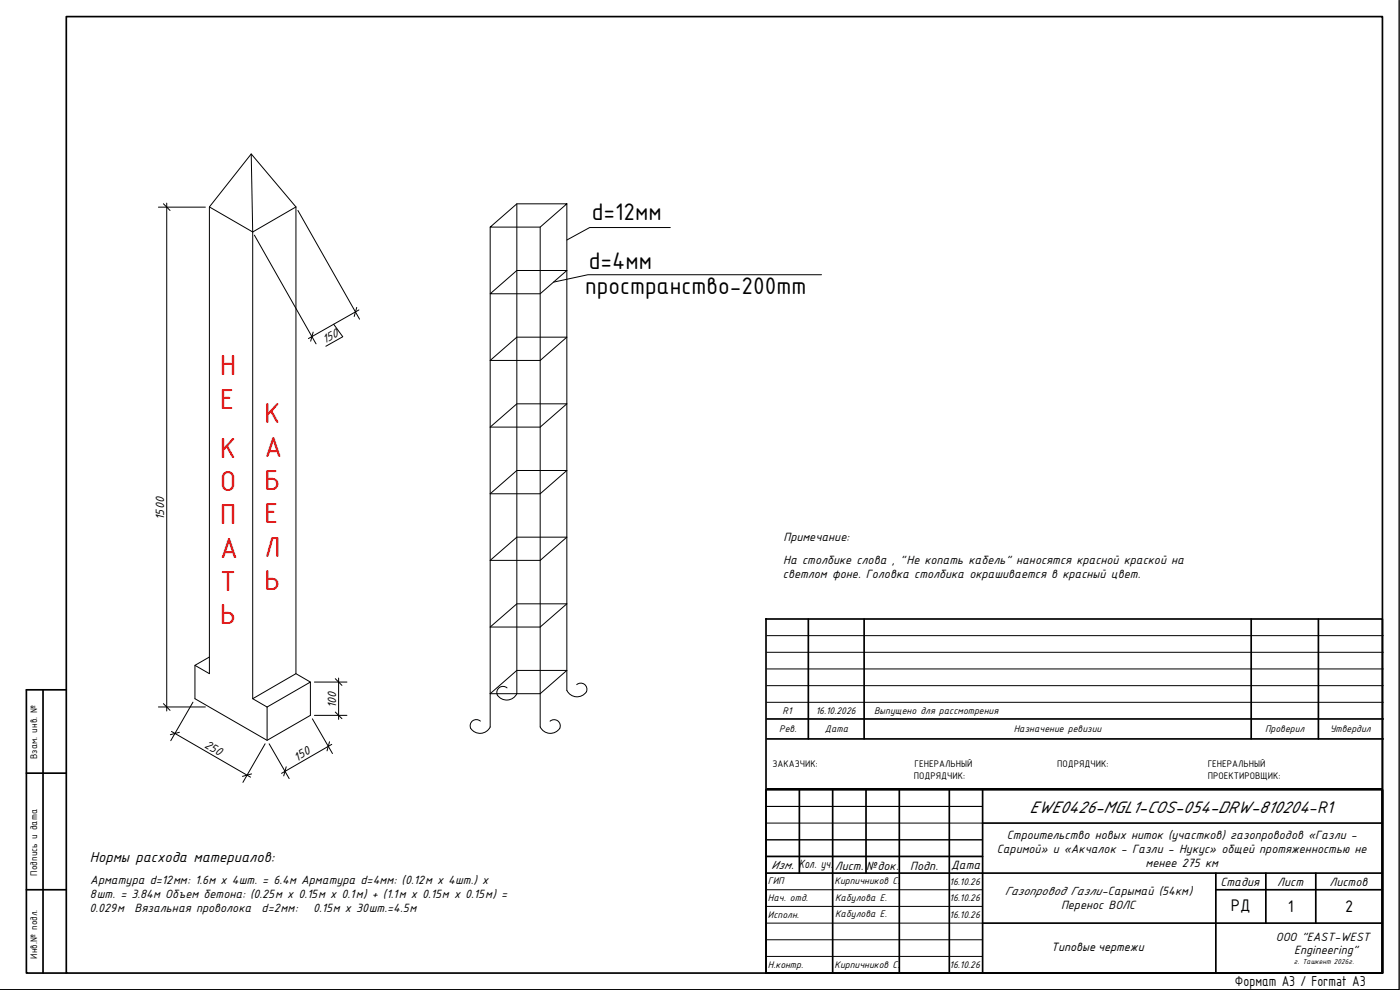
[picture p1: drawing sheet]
<svg xmlns="http://www.w3.org/2000/svg" width="420mm" height="297mm" viewBox="0 0 420 297" stroke-linecap="round" stroke-linejoin="round" font-family="sans-serif">
<!-- layer: _EW__FORMAT -->
<path d="M419.9 .1v296.9h-419.9" fill="none" stroke="#000" stroke-width=".4"/>
<path d="M12.9 207v85M19.9 207h-12v85h12M7.9 232h12M414.9 237v55v-287h-395v287h395M7.9 267h12" fill="none" stroke="#000" stroke-width=".51"/>
<!-- layer: SHTAMP -->
<g fill="none" stroke="#000" stroke-width=".51">
<path d="M242.6 185.7v36M259.3 185.7v36M375.5 185.7v36M395.7 185.7v36M230.1 215.7h185M229.9 237h185v55h-185zM230.1 221.7h185M239.9 237v25M249.9 237v55M259.9 237v25M269.9 237v55M284.9 237v55"/>
<path d="M294.9 237v55M229.9 257h65M294.9 247h120M229.9 262h185M294.9 277h120M364.9 267h50M364.9 262v30M379.9 262v15M394.9 262v15"/>
</g>
<g fill="none" stroke="#000" stroke-width=".3">
<path d="M230.1 195.7h185M230.1 190.7h185M230.1 210.7h185M230.1 205.7h185M230.1 200.7h185M229.9 247h65M229.9 257h65M229.9 252h65M229.9 242h65M229.9 277h65M229.9 267h65M229.9 272h65"/>
<path d="M229.9 282h65M229.9 287h65"/>
</g>
<!-- layer: DIN A-1 FORMAT SYRDARYA CCGT$0$CAJETIN -->
<path d="M414.9 236.7h-184.8h184.8" fill="none" stroke="#000" stroke-width=".3"/>
<!-- layer: ramka vnutr. -->
<path d="M229.9 185.7h185v106.3h-185z" fill="none" stroke="#000" stroke-width=".51"/>
<g fill="none" stroke="#000" stroke-width=".3">
<path d="M147.1 68.1v150a3.4 3.4 0 0 1-5.8 .4M147.1 68.1l8-6.9h15l-8 6.9zM155.1 61.2v146.9a3.3 3.3 0 0 1-3 1.9 3.3 3.3 0 0 1-3-2 1.85 1.85 0 0 1 1-1.8 1.85 1.85 0 0 1 2.1 .2M162.1 68.1v150a3.3 3.3 0 0 0 3.1 1.9 3.3 3.3 0 0 0 2.9-2 1.85 1.85 0 0 0-.9-1.8 1.85 1.85 0 0 0-2.1 .2M170.1 61.2v146M147.1 88.1l8-6.9h15l-8 6.9zM147.1 108.1l8-6.9h15l-8 6.9zM147.1 128.2l8-7h15l-8 7zM147.1 148.2l8-7h15l-8 7zM147.1 168.1l8-6.9h15l-8 6.9zM147.1 188.1l8-6.9h15l-8 6.9zM144.2 216.4a1.85 1.85 0 0 0-2.3-.1 1.85 1.85 0 0 0-.6 2.2"/>
<path d="M147.1 208.1l8-6.9h15l-8 6.9zM173.1 205.4a1.89 1.89 0 0 1 2.9 .6 1.89 1.89 0 0 1-1.3 2.7 3.4 3.4 0 0 1-4.6-1.5"/>
</g>
<path d="M201.2 68.3h-24.2l-6.9 3.7M246.5 82.4h-70.1l-10.3 2.3" fill="none" stroke="#000" stroke-width=".3"/>
<!-- layer: 0 -->
<g fill="none" stroke="#000" stroke-width=".3">
<path d="M75.4 46.2l.4 23.4M47.5 62.2h14.1M49 61.1l2 2M50 60.9v152.4M62.8 62.1l12.6-15.9 13.4 15.9M62.8 62.2v139.9l-4.3-2.5M62.8 62.1l13 7.5M75.8 69.6v140l4.4 2.5M76.3 70.6l18.5 32.6M88.8 62.2v139.9l-13 7.5M88.8 62.1l-13 7.5M89.4 63.1l18.5 32.7"/>
<path d="M94 99.6l-.8 2.8M100.1 97.3l2.8 3.7-5.1 2.9M107.1 92.2l-.8 2.8M107.7 93l-15.1 8.6M62.8 197.1l-4.3 2.5v10l21.7 12.5 13-7.5v-10l-13 7.5M47.5 212.1h14.1M49 211.1l2 2M51.5 219.5l23.7 13.7M53.8 219.7l-2.7 .7M57.9 210.7l-6.7 11.5M80.2 212.1v10M88.8 202.1l4.4 2.5"/>
<path d="M93.7 215.7l6.1 10.4M94.4 214.6h9.7M94.4 204.6h9.7M100.6 213.6l2 2M100.6 203.6l2 2M101.6 203.4v12.4M75.5 232.2l-2.7 .7M79.6 223.2l-6.7 11.5M80.8 223.2l6 10.4M85.9 230.1l-.7 2.7M98.9 222.6l-.8 2.7M99.6 223.3l-15.1 8.7"/>
</g>
<g font-size="9.3" fill="#f00">
<text x="66.1" y="112.6">Н</text>
<text x="66.1" y="122.6">Е</text>
<text x="79.4" y="127">К</text>
<text x="66.1" y="137.3">К</text>
<text x="79.4" y="137">А</text>
<text x="66.1" y="147.3">О</text>
<text x="79.4" y="147">Б</text>
<text x="66.1" y="157.3">П</text>
<text x="79.4" y="157">Е</text>
<text x="66.1" y="167.3">А</text>
<text x="79.4" y="167">Л</text>
<text x="66.1" y="177.3">Т</text>
<text x="79.4" y="177">Ь</text>
<text x="66.1" y="187.3">Ь</text>
</g>
<g font-size="7.8">
<text x="177.6" y="66.1">d=12мм</text>
<text x="176.7" y="80.7">d=4мм</text>
<text x="175.6" y="88.4">пространство-200mm</text>
</g>
<g font-size="5.4">
<text x="369.4" y="273.5">РД</text>
<text x="386.5" y="273.7">1</text>
<text x="403.7" y="273.7">2</text>
</g>
<text font-size="4.9" x="309" y="244">EWE0426-MGL1-COS-054-DRW-810204-R1</text>
<g font-size="4.7">
<text x="27" y="258.5">Нормы расхода материалов:</text>
<text x="370.6" y="296">Формат A3 / Format A3</text>
</g>
<g font-size="3.9">
<text x="97.4" y="103.3" transform="rotate(-30 97.4 103.3)">150</text>
<text x="49.3" y="156" transform="rotate(-90 49.3 156)">1500</text>
<text x="235.1" y="162.4">Примечание:</text>
<text x="234.9" y="173.4">светлом фоне. Головка столбика окрашивается в красный цвет.</text>
<text x="235" y="169.2">На столбике слова , &quot;Не копать кабель&quot; наносятся красной краской на</text>
<text x="100.9" y="212.6" transform="rotate(-90 100.9 212.6)">100</text>
<text x="61.1" y="224.2" transform="rotate(30 61.1 224.2)">250</text>
<text x="89.1" y="228.5" transform="rotate(-30 89.1 228.5)">150</text>
<text x="302.2" y="251.7">Строительство новых ниток (участков) газопроводов «Газли -</text>
<text x="299.1" y="255.8">Саримой» и «Акчалок - Газли - Нукус» общей протяженностью не</text>
<text x="231.5" y="260.7">Изм. Кол. уч.</text>
<text x="250.5" y="260.9">Лист.</text>
<text x="260" y="260.9">№док.</text>
<text x="273.2" y="260.9">Подп.</text>
<text x="285.4" y="260.8">Дата</text>
<text x="343.8" y="260">менее 275 км</text>
<text x="27" y="269.5">8шт. = 3.84м Объем бетона: (0.25м x 0.15м x 0.1м) + (1.1м x 0.15м x 0.15м) =</text>
<text x="27.1" y="265.1">Арматура d=12мм: 1.6м х 4шт. = 6.4м Арматура d=4мм: (0.12м х 4шт.) х</text>
<text x="301.5" y="268.6">Газопровод Газли-Сарымай (54км)</text>
<text x="366.3" y="265.7">Стадия</text>
<text x="383.3" y="265.7">Лист</text>
<text x="399" y="265.7">Листов</text>
<text x="26.9" y="273.7">0.029м</text>
<text x="40.4" y="273.7">Вязальная проволока</text>
<text x="78.5" y="273.7">d=2мм:</text>
<text x="94" y="273.7">0.15м х 30шт.=4.5м</text>
<text x="318.4" y="272.8">Перенос ВОЛС</text>
<text x="382.9" y="282.2">OOO &quot;EAST-WEST</text>
<text x="388.4" y="286.2">Engineering&quot;</text>
</g>
<text font-size="3.5" x="315.5" y="285.3">Типовые чертежи</text>
<g font-size="3.1">
<text x="234.9" y="214.2">R1</text>
<text x="244.8" y="214.4">16.10.2026</text>
<text x="262.3" y="214.2">Выпущено для рассмотрения</text>
<text x="233.9" y="219.6">Рев.</text>
<text x="247.5" y="219.6">Дата</text>
<text x="304.2" y="219.7">Назначение ревизии</text>
<text x="379.6" y="219.6">Проверил</text>
<text x="399.2" y="219.6">Утвердил</text>
<text x="11.1" y="227.7" transform="rotate(-90 11.1 227.7)">Взам. инв. №</text>
<text x="231.9" y="230.2">ЗАКАЗЧИК:</text>
<text x="274.3" y="233.6">ПОДРЯДЧИК:</text>
<text x="274.5" y="230.2">ГЕНЕРАЛЬНЫЙ</text>
<text x="317.2" y="230.2">ПОДРЯДЧИК:</text>
<text x="362.4" y="230.2">ГЕНЕРАЛЬНЫЙ</text>
<text x="362.4" y="233.7">ПРОЕКТИРОВЩИК:</text>
<text x="11.1" y="262.7" transform="rotate(-90 11.1 262.7)">Подпись и дата</text>
<text x="230.5" y="265.3">ГИП</text>
<text x="250.5" y="265.3">Кирпичников С.</text>
<text x="285" y="265.5">16.10.26</text>
<text x="230.5" y="270.3">Нач. отд.</text>
<text x="230.5" y="275.3">Исполн.</text>
<text x="250.6" y="275.2">Кабулова Е.</text>
<text x="250.6" y="270.2">Кабулова Е.</text>
<text x="285" y="270.5">16.10.26</text>
<text x="285" y="275.5">16.10.26</text>
<text x="11.1" y="287.7" transform="rotate(-90 11.1 287.7)">Инв.№ подл.</text>
<text x="230.5" y="290.3">Н.контр.</text>
<text x="250.5" y="290.3">Кирпичников С.</text>
<text x="285" y="290.5">16.10.26</text>
</g>
<text font-size="2.3" x="388.3" y="289.2">г. Ташкент 2026г.</text>
</svg>
